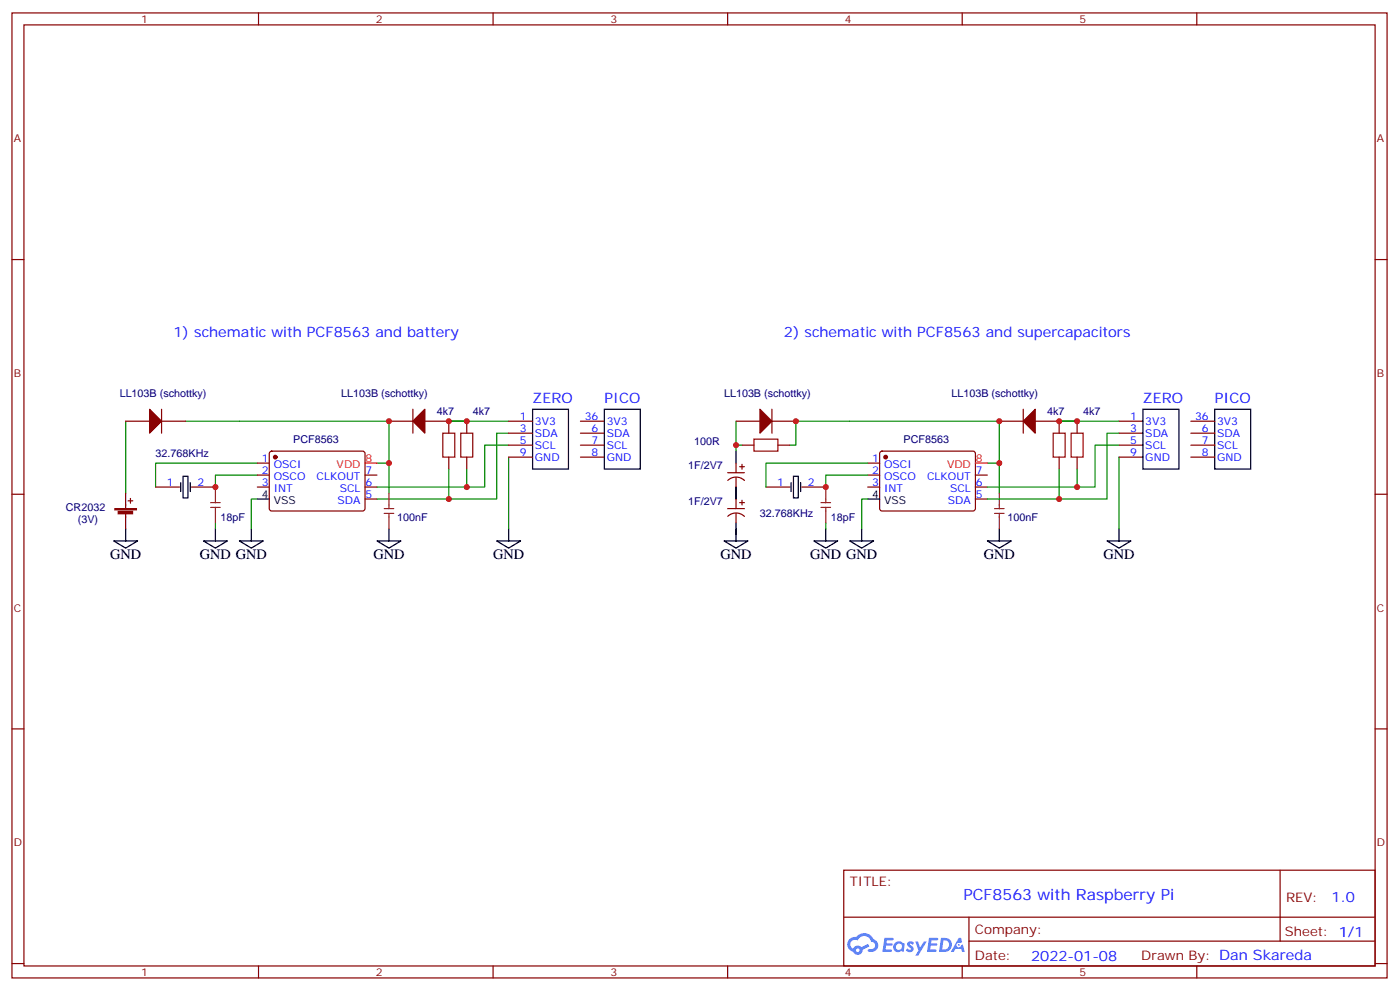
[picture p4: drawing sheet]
<svg xmlns="http://www.w3.org/2000/svg" width="413mm" height="292mm" viewBox="0 0 413 292" stroke-linecap="round" stroke-linejoin="round" font-family="sans-serif">
<g fill="none" stroke="#870000" stroke-width=".35">
<path d="M3.5 3.8h405.4v284.3h-405.4zM7.1 7.3h398.2v277.3h-398.2zM76.2 3.8v3.5M145.3 3.8v3.5M214.5 3.8v3.5M283.6 3.8v3.5M352.8 3.8v3.5M3.5 76.5h3.6M405.3 76.5h3.6M3.5 145.6h3.6M405.3 145.6h3.6M3.5 214.8h3.6"/>
<path d="M405.3 214.8h3.6M248.7 256.4h156.6v28.2h-156.6zM377.3 256.4v20.9M248.7 270.2h156.5M285.6 277.3h119.6M285.6 270.2v14.2M3.5 283.9h3.6M76.2 284.6v3.5M145.3 284.6v3.5M214.5 284.6v3.5M283.6 284.6v3.5M352.8 284.6v3.5"/>
<path d="M405.3 283.9h3.6"/>
</g>
<g fill="#5487ff">
<path d="M267.7 277.6a1.22 1.22 0 0 1 1.7 .2l-.4 .6a.47 .47 0 0 0-.3-.4 .47 .47 0 0 0-.5 .2l.1 .2a1.14 1.14 0 0 1 .8 1.8 1.14 1.14 0 0 1-1.9 0l-.2-.2 .5-.6 .7 .5a.29 .29 0 0 0 .3-.3 .29 .29 0 0 0-.2-.3 1.04 1.04 0 0 1-.6-1.7z"/>
<path d="M260.7 276.3h2.4l.3 .2-.2 .5-1.8 .1-.1 .8h1.5l.3 .4-.3 .4h-1.6l-.2 1.1h1.7l.2 .3-.2 .3-2.6 .1z"/>
<path d="M273.8 276.3h2.4l.3 .2-.1 .5-1.8 .1-.2 .8h1.6l.3 .4-.4 .4h-1.6l-.1 1.1h1.7l.2 .3-.2 .3-2.6 .1z"/>
<path d="M282.6 276.3h.7l.3 1.3-.6 .3a.69 .69 0 0 0-1 .3 .69 .69 0 0 0 .4 .9 .69 .69 0 0 0 .9-.6l.5-.2 .6 2.2h-.8l-.2-.9h-1.8l-.5 .9h-.8z"/>
<path d="M269.8 277.4h.8l.6 1.8 1.1-1.8h.9l-2.6 4.2h-.8l.9-1.5z"/>
<path d="M277.4 276.3l-.6 4.2h1.3a2.11 2.11 0 0 0 2.5-2.1 2.11 2.11 0 0 0-2.5-2.1zM278.1 277.1a1.39 1.39 0 0 1 1.7 1.4 1.39 1.39 0 0 1-1.8 1.3h-.3z"/>
<path d="M263.7 277.9a1.54 1.54 0 0 0-.1 2.2 1.54 1.54 0 0 0 2.2 .1l.6 .3 .3-2.3-.2-.3h-.4a1.49 1.49 0 0 0-2.4 0zM264 278.9a.94 .94 0 0 1 1.8 0 .94 .94 0 0 1-1.8 0z"/>
<path d="M250.4 276.7a2.18 2.18 0 0 0 1.1 3.7 1.44 1.44 0 0 0 1.6 .9 1.44 1.44 0 0 0 1.2-1.4l2-1.1-.5-.7-1.9 1a1.47 1.47 0 0 0-2.4 .4 1.39 1.39 0 0 1-.7-1.9 1.39 1.39 0 0 1 2-.5 2.12 2.12 0 0 1 2.2-1.3 2.12 2.12 0 0 1 1.9 1.7 1.14 1.14 0 0 1 1.1 1.4 1.14 1.14 0 0 1-1.7 .7 .43 .43 0 0 0-.5 .4 .43 .43 0 0 0 .4 .5 1.98 1.98 0 0 0 2.5-1.2 1.98 1.98 0 0 0-1.2-2.6 3.1 3.1 0 0 0-5.3-.6l-.9 .1zM252.3 280a.55 .55 0 0 1 1.1 0 .55 .55 0 0 1-1.1 0z"/>
<circle cx="282.6" cy="278.4" r=".26"/>
</g>
<g fill="none" stroke="#008700" stroke-width=".35">
<path d="M37 124.1v21.2M54.7 124.1h60v21.2M75.8 136.5h-29.9v7M75.8 140h-12.3v3.5M111.1 136.5h3.6M132.3 138.2v8.8M137.6 124.1h-5.3h17.6M137.6 138.2v5.3M149.9 131.2h-7v12.3h-31.8M149.9 127.6h-3.5v19.4h-35.3M149.9 134.7v21.2M217 131.2h1.7"/>
<path d="M217 124.1v8.8M232.8 131.2h1.8v-7.1h60v21.2M255.8 140h-12.4v3.5M255.8 136.5h-30v7M291 136.5h3.6M312.2 138.2v8.8M317.5 124.1h-5.3h17.6M317.5 138.2v5.3M329.8 127.6h-3.5v19.4h-35.3M329.8 131.2h-7v12.3h-31.8M329.8 134.7v21.2M63.5 154.1v1.8"/>
<path d="M75.8 147h-1.7v8.9M217 155.9v1.7M243.4 154.1v1.8M255.8 147h-1.8v8.9"/>
</g>
<g fill="none" stroke="#000" stroke-width=".35">
<path d="M157 120.6h10.6v17.6h-10.6zM178.2 120.6h10.5v17.6h-10.5zM217 132.9v3.6M336.9 120.6h10.6v17.6h-10.6zM358.1 120.6h10.6v17.6h-10.6zM33.5 159.4h7.1l-3.6 2.1zM37 155.9v3.5M53.3 142.2v2.6M54 140.3h1.4v6.4h-1.4zM56.1 142.2v2.6M60 159.4h7l-3.5 2.1zM63.5 155.9v3.5"/>
<path d="M70.6 159.4h7l-3.5 2.1zM74.1 155.9v3.5M75.8 147h3.6M111.1 159.4h7.1l-3.5 2.1zM114.7 155.9v3.5M146.4 159.4h7.1l-3.6 2.1zM149.9 155.9v3.5M213.4 159.4h7.1l-3.5 2.1zM217 143.5v3.5M217 154.1v5.3M233.2 142.2v2.6M233.9 140.3h1.4v6.4h-1.4z"/>
<path d="M236 142.2v2.6M239.9 159.4h7l-3.5 2.1zM243.4 155.9v3.5M250.5 159.4h7l-3.5 2.1zM254 155.9v3.5M255.8 147h3.5M291 159.4h7.1l-3.5 2.1zM294.6 155.9v3.5M326.3 159.4h7.1l-3.6 2.1zM329.8 155.9v3.5"/>
</g>
<g fill="none" stroke="#8c2424" stroke-width=".35">
<path d="M62.1 148.1h2.8M62.1 149.5h2.8M63.5 143.5v4.6M63.5 149.5v4.6M113.2 149.9h2.9M113.2 151.3h2.9M114.7 145.3v4.6M114.7 151.3v4.6M242 148.1h2.8M242 149.5h2.8M243.4 143.5v4.6M243.4 149.5v4.6"/>
<path d="M293.2 149.9h2.8M293.2 151.3h2.8M294.6 145.3v4.6M294.6 151.3v4.6"/>
</g>
<g fill="none" stroke="#870000" stroke-width=".35">
<path d="M37 124.1h7.1M47.6 124.1h7.1M47.6 120.6v7M75.8 136.5h3.6M75.8 140h3.6M79.6 133.1l.5-.2 27.1 .1 .4 .6-.1 16.5-.6 .5-27.1-.1-.4-.6v-16.3zM107.6 140h3.5M114.7 124.1h7M121.7 120.6v7M125.2 124.1h7.1v3.5M132.3 134.7v3.5M137.6 124.1v3.5"/>
<path d="M137.6 134.7v3.5M149.9 124.1h7.1M149.9 131.2h7.1M149.9 134.7h7.1M149.9 127.6h7.1M171.1 124.1h7.1M171.1 131.2h7.1M171.1 134.7h7.1M171.1 127.6h7.1M214.5 139.3h4.9M217 124.1h7M217 136.5v2.8"/>
<path d="M218 137.5h1.4M218.7 136.8v1.4M218.7 131.2h3.5M227.5 124.1h7.1M227.5 120.6v7M229.3 131.2h3.5M255.8 136.5h3.5M255.8 140h3.5M259.5 133.1l.5-.2 27.1 .1 .4 .6-.1 16.5-.6 .5-27.1-.1-.4-.6v-16.3zM287.5 140h3.5M294.6 124.1h7M301.6 120.6v7"/>
<path d="M305.2 124.1h7v3.5M312.2 134.7v3.5M317.5 124.1v3.5M317.5 134.7v3.5M329.8 124.1h7.1M329.8 131.2h7.1M329.8 134.7h7.1M329.8 127.6h7.1M351 124.1h7.1M351 131.2h7.1M351 134.7h7.1M351 127.6h7.1"/>
<path d="M45.9 143.5h7M56.4 143.5h7.1M75.8 143.5h3.6M107.6 143.5h3.5M107.6 147h3.5M214.5 149.9h4.9M214.5 141.5a3.5 3.5 0 0 1 4.9 .1M214.5 152.1a3.5 3.5 0 0 1 4.9 .1M217 140.7v2.8M217 147v2.9M217 151.3v2.8M218 148.1h1.4"/>
<path d="M218.7 147.4v1.4M225.8 143.5h7M236.4 143.5h7M255.8 143.5h3.5M287.5 143.5h3.5M287.5 147h3.5"/>
</g>
<g fill="#870000" stroke="#870000" stroke-width=".35">
<path d="M301.6 124.1l3.6-3.5v7z"/>
<path d="M121.7 124.1l3.5-3.5v7z"/>
<path d="M44.1 120.6l3.5 3.5-3.5 3.5z"/>
<path d="M224 120.6l3.5 3.5-3.5 3.5z"/>
<circle cx="261.1" cy="134.7" r=".53"/>
<circle cx="81.1" cy="134.7" r=".53"/>
</g>
<path d="M107.6 136.5h3.5M287.5 136.5h3.5" fill="none" stroke="#f00" stroke-width=".35"/>
<path d="M130.5 127.6h3.6v7.1h-3.6zM135.8 127.6h3.5v7.1h-3.5zM222.2 129.4h7.1v3.5h-7.1zM310.4 127.6h3.6v7.1h-3.6zM315.7 127.6h3.6v7.1h-3.6z" fill="none" stroke="#a10000" stroke-width=".35"/>
<g fill="#850000" stroke="#850000" stroke-width=".35">
<path d="M33.9 149.9h6.3v.3h-6.3z"/>
<path d="M34.9 150.7h4.2v.7h-4.2z"/>
</g>
<path d="M37 145.3v4.6M37 151.3v4.6M37.7 147.6h1.5M38.5 146.9v1.4" fill="none" stroke="#850000" stroke-width=".35"/>
<g fill="#c00">
<circle cx="132.3" cy="147" r=".88"/>
<circle cx="137.6" cy="143.5" r=".88"/>
<circle cx="132.3" cy="124.1" r=".88"/>
<circle cx="137.6" cy="124.1" r=".88"/>
<circle cx="114.7" cy="124.1" r=".88"/>
<circle cx="114.7" cy="136.5" r=".88"/>
<circle cx="63.5" cy="143.5" r=".88"/>
<circle cx="217" cy="131.2" r=".88"/>
<circle cx="243.4" cy="143.5" r=".88"/>
<circle cx="294.6" cy="136.5" r=".88"/>
<circle cx="294.6" cy="124.1" r=".88"/>
<circle cx="317.5" cy="124.1" r=".88"/>
<circle cx="312.2" cy="124.1" r=".88"/>
<circle cx="317.5" cy="143.5" r=".88"/>
<circle cx="312.2" cy="147" r=".88"/>
<circle cx="234.6" cy="124.1" r=".88"/>
</g>
<text font-size="4.6" fill="#00f" x="284" y="265.2">PCF8563 with Raspberry Pi</text>
<g font-size="4.2" fill="#00f">
<text x="51.2" y="99.4">1) schematic with PCF8563 and battery</text>
<text x="231.1" y="99.4">2) schematic with PCF8563 and supercapacitors</text>
<text x="157" y="118.8">ZERO</text>
<text x="178.2" y="118.8">PICO</text>
<text x="336.9" y="118.8">ZERO</text>
<text x="358.1" y="118.8">PICO</text>
<text x="392.5" y="265.7">1.0</text>
<text x="304" y="283">2022-01-08</text>
</g>
<g font-size="4.2">
<text x="32.5" y="164.7">GND</text>
<text x="58.9" y="164.7">GND GND</text>
<text x="110.1" y="164.7">GND</text>
<text x="145.3" y="164.7">GND</text>
<text x="212.4" y="164.7">GND</text>
<text x="238.8" y="164.7">GND GND</text>
<text x="290" y="164.7">GND</text>
<text x="325.3" y="164.7">GND</text>
</g>
<g font-size="3.9" fill="#800">
<text x="250.5" y="261">TITLE:</text>
<text x="379.1" y="265.7">REV:</text>
<text x="287.4" y="275.2">Company:</text>
<text x="378.7" y="275.8">Sheet: 1/1</text>
<text x="287.4" y="282.9">Date:</text>
<text x="336.4" y="282.9">Drawn By: Dan Skareda</text>
</g>
<g font-size="3.2" fill="#800">
<text x="41.6" y="6.8">1</text>
<text x="110.8" y="6.8">2</text>
<text x="179.9" y="6.8">3</text>
<text x="249.1" y="6.8">4</text>
<text x="318.2" y="6.8">5</text>
<text x="4.1" y="41.9">A</text>
<text x="405.9" y="41.9">A</text>
<text x="4.1" y="111.1">B</text>
<text x="405.9" y="111.1">B</text>
<text x="4.1" y="180.2">C</text>
<text x="405.9" y="180.2">C</text>
<text x="4.1" y="249.3">D</text>
<text x="405.9" y="249.3">D</text>
<text x="41.6" y="287.6">1</text>
<text x="110.8" y="287.6">2</text>
<text x="179.9" y="287.6">3</text>
<text x="249.1" y="287.6">4</text>
<text x="318.2" y="287.6">5</text>
</g>
<g font-size="3.2" fill="#000080">
<text x="35.3" y="117.1">LL103B (schottky)</text>
<text x="100.5" y="117.1">LL103B (schottky)</text>
<text x="213.4" y="117.1">LL103B (schottky)</text>
<text x="280.5" y="117.1">LL103B (schottky)</text>
<text x="128.8" y="122.3">4k7</text>
<text x="139.3" y="122.3">4k7</text>
<text x="308.7" y="122.3">4k7</text>
<text x="319.3" y="122.3">4k7</text>
<text x="86.4" y="130.5">PCF8563</text>
<text x="204.6" y="131.2">100R</text>
<text x="266.3" y="130.5">PCF8563</text>
<text x="45.9" y="134.7">32.768KHz</text>
<text x="202.8" y="138.2">1F/2V7</text>
<text x="202.8" y="148.8">1F/2V7</text>
<text x="19.4" y="150.6">CR2032</text>
<text x="22.9" y="154.1">(3V)</text>
<text x="65" y="153.5">18pF</text>
<text x="117" y="153.5">100nF</text>
<text x="224" y="152.3">32.768KHz</text>
<text x="244.9" y="153.5">18pF</text>
<text x="297" y="153.5">100nF</text>
</g>
<g font-size="3.2" fill="#00f">
<text x="153.2" y="123.8">1</text>
<text x="157.7" y="125.2">3V3</text>
<text x="172.4" y="123.8">36</text>
<text x="178.9" y="125.2">3V3</text>
<text x="333.1" y="123.8">1</text>
<text x="337.6" y="125.2">3V3</text>
<text x="352.3" y="123.8">36</text>
<text x="358.8" y="125.2">3V3</text>
<text x="153.2" y="127.3">3</text>
<text x="153.2" y="130.8">5</text>
<text x="157.7" y="128.7">SDA</text>
<text x="174.4" y="130.8">7</text>
<text x="174.4" y="127.3">6</text>
<text x="178.9" y="128.7">SDA</text>
<text x="333.1" y="130.8">5</text>
<text x="333.1" y="127.3">3</text>
<text x="337.6" y="128.7">SDA</text>
<text x="354.3" y="127.3">6</text>
<text x="354.3" y="130.8">7</text>
<text x="358.8" y="128.7">SDA</text>
<text x="77.2" y="136.1">1</text>
<text x="80.7" y="137.9">OSCI</text>
<text x="153.2" y="134.3">9</text>
<text x="157.7" y="132.2">SCL</text>
<text x="157.7" y="135.7">GND</text>
<text x="174.4" y="134.3">8</text>
<text x="178.9" y="135.7">GND</text>
<text x="178.9" y="132.2">SCL</text>
<text x="257.1" y="136.1">1</text>
<text x="260.6" y="137.9">OSCI</text>
<text x="333.1" y="134.3">9</text>
<text x="337.6" y="135.7">GND</text>
<text x="337.6" y="132.2">SCL</text>
<text x="354.3" y="134.3">8</text>
<text x="358.8" y="132.2">SCL</text>
<text x="358.8" y="135.7">GND</text>
<text x="49.1" y="143.2">1</text>
<text x="58.2" y="143.2">2</text>
<text x="77.2" y="139.6">2</text>
<text x="77.2" y="143.2">3</text>
<text x="80.7" y="141.4">OSCO</text>
<text x="93.3" y="141.4">CLKOUT</text>
<text x="107.8" y="143.2">6</text>
<text x="107.8" y="139.6">7</text>
<text x="229.1" y="143.2">1</text>
<text x="238.1" y="143.2">2</text>
<text x="257.1" y="139.6">2</text>
<text x="257.1" y="143.2">3</text>
<text x="260.6" y="141.4">OSCO</text>
<text x="273.3" y="141.4">CLKOUT</text>
<text x="287.7" y="143.2">6</text>
<text x="287.7" y="139.6">7</text>
<text x="80.7" y="144.9">INT</text>
<text x="99.5" y="148.4">SDA</text>
<text x="100.1" y="144.9">SCL</text>
<text x="107.8" y="146.7">5</text>
<text x="260.6" y="144.9">INT</text>
<text x="279.4" y="148.4">SDA</text>
<text x="280.1" y="144.9">SCL</text>
<text x="287.7" y="146.7">5</text>
</g>
<g font-size="3.2" fill="#f00">
<text x="99.2" y="137.9">VDD</text>
<text x="107.8" y="136.1">8</text>
<text x="279.1" y="137.9">VDD</text>
<text x="287.7" y="136.1">8</text>
</g>
<g font-size="3.2">
<text x="77.2" y="146.7">4</text>
<text x="80.7" y="148.4">VSS</text>
<text x="257.1" y="146.7">4</text>
<text x="260.6" y="148.4">VSS</text>
</g>
</svg>
